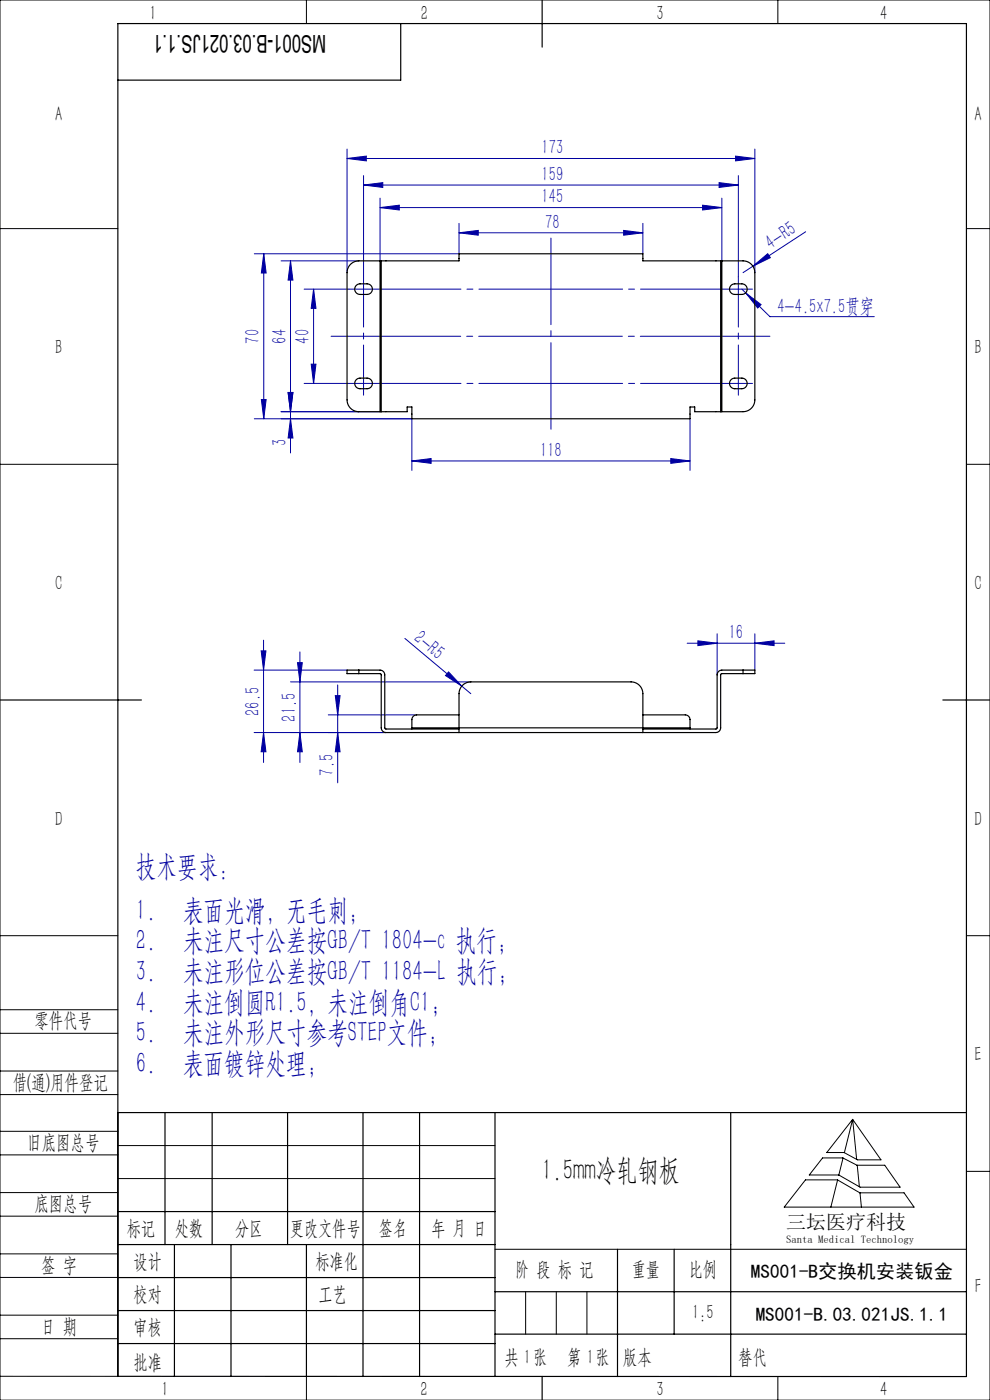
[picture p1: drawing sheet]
<svg xmlns="http://www.w3.org/2000/svg" width="210mm" height="297mm" viewBox="0 0 210 297" stroke-linecap="round" stroke-linejoin="round" font-family="sans-serif">
<g fill="none" stroke="#0000a0" stroke-width=".21">
<path d="M73.6 33.6l4.1-.5v1zM73.6 31.6v26.2M73.6 33.6h86.5M77.1 39.3l4.1-.6v1.1zM77.1 37.3v21.4M77.1 39.3h79.5M152.5 38.7l4.1 .6-4.1 .5zM156 33.1l4.1 .5-4.1 .5zM156.6 37.3v21.4M160.1 31.6v26.2M55.9 53.8v35M55.9 53.8l.6 4.1h-1.1z"/>
<path d="M59.6 55.3h16.5M61.6 55.3l.5 4.1h-1zM61.6 55.3v40.8M80.6 44l4.1-.5v1zM80.6 42v13.3M80.6 44h72.5M97.4 49.4l4-.5v1zM97.4 47.4v6.4h-43.5M97.4 49.4h39M132.3 48.9l4.1 .5-4.1 .5zM136.4 47.4v6.4M149 43.5l4.1 .5-4.1 .5z"/>
<path d="M153.1 42v13.3M159.7 56.5l3.1-2.7 .6 .9zM159.7 56.5l-2.1 1.3M170.9 49.2l-11.2 7.3M64.5 61.3h9.5M66 77.3h1l-.5 4zM66.5 61.3l.5 4.1h-1zM66.5 61.3v20M157.4 61.3l5.9 5.9h22.1M158.2 62.1l3.2 2.5-.7 .7zM53.9 88.8h33.5v11M55.4 84.8h1.1l-.6 4z"/>
<path d="M59.6 87.3h21.3M61.1 83.3h1l-.5 4zM61.6 88.8l.5 4.1h-1zM64.5 81.3h9.5M87.4 97.8l4-.5v1zM87.4 97.8h59M142.3 97.3l4.1 .5-4.1 .5zM146.4 88.8v11M55.4 138.1h1l-.5 4.1zM55.9 135.8v26M63.6 138.3v23.5M85.9 135.4l14 11.8"/>
<path d="M145.8 136.5h20.7M148 135.9l4.1 .6-4.1 .5zM152.1 134.5v8.7M160.1 136.5l4.1-.6v1.1zM160.1 134.5v7.7M53.9 142.2h19.7M55.9 155.4l.5 4.1h-1zM61.6 144.7h38.3M63.1 140.6h1l-.5 4.1zM63.6 155.4l.5 4.1h-1zM69.6 151.7h18.8M71.1 147.6h1l-.5 4.1z"/>
<path d="M71.6 145.3v20.8M71.6 155.4l.5 4.1h-1zM81.9 155.4h-28M95.2 142.5l2.8 3.1-3.5-2.3z"/>
</g>
<path d="M116.9 91.1v-40.6" fill="none" stroke="#0000a0" stroke-width=".21" stroke-dasharray="30.5 1.3 1.3 1.3" stroke-dashoffset="12.1"/>
<path d="M70.2 71.3h93.1" fill="none" stroke="#0000a0" stroke-width=".21" stroke-dasharray="30.5 1.3 1.3 1.3" stroke-dashoffset="3"/>
<g fill="none" stroke="#000" stroke-width=".21">
<path d="M0 0h210v297h-210zM65 0v5M165 0v5M0 48.5h25M205 48.5h5M0 98.5h25M205 98.5h5M0 198.5h25M205 198.5h5M0 214.2h25M0 219.2h25M0 232.2h25"/>
<path d="M0 227.2h25M0 240h25M25 236v56h-25M180.9 237.5l6 8.6h-5l-2.9-1.6h-3.6zM180.9 237.5l-1.8 7M180.9 237.5l.8 8.5M0 245h25M0 258h25M0 253h25M25 243h80M25 250h80M170.9 250.3h6.7l4.8 2.8h9.4l2.1 3h-27.5z"/>
<path d="M174.5 245.6h4.3l3 1.6h5.9l3.2 4.7h-8.5l-4.5-2.6h-6.2zM177.7 250.3l-1.5 5.8M178.8 245.7l-.9 3.6M181.8 247.2l.5 4.6M182.4 253.1l.3 3M205 248.5h5M0 271h25M0 266h25M0 279h25M105 265h100M111.5 274v9M118 274v9"/>
<path d="M124.5 274v9M0 284h25M65 292v5M153.7 292h.1M165 292v5"/>
</g>
<g fill="none" stroke="#000" stroke-width=".25">
<path d="M85 5v12h-60M115 0v10M0 148.5h30M200 148.5h10M25 236h180M35 236v28M45 236v28M61 236v28M77 236v56M89 236v56M105 236v56M155 236v56"/>
<path d="M25 257h80M25 264h80M25 271h80M25 278h80M37 264v28M49 264v28M65 264v28M105 274h100M131 265v27M143 265v18M25 292h180v-287h-180v287M25 285h80"/>
<path d="M105 283h100M115 292v5"/>
</g>
<path d="M74 61.3h85.6M74 81.3h85.6" fill="none" stroke="#0000a0" stroke-width=".21" stroke-dasharray="30.5 1.3 1.3 1.3" stroke-dashoffset="6.7"/>
<path d="M156.6 58.7v25.1M77.1 83.8v-25.1" fill="none" stroke="#0000a0" stroke-width=".21" stroke-dasharray="30.5 1.3 1.3 1.3" stroke-dashoffset="19.8"/>
<g fill="#0000a0">
<path d="M95.2 142.5l2.8 3.1-3.5-2.3z"/>
<path d="M158.2 62.1l3.2 2.5-.7 .7z"/>
<path d="M159.7 56.5l3.1-2.7 .6 .9z"/>
<path d="M77.1 39.3l4.1-.6v1.1zM152.5 38.7l4.1 .6-4.1 .5z"/>
<path d="M66 77.3h1l-.5 4zM66.5 61.3l.5 4.1h-1z"/>
<path d="M80.6 44l4.1-.5v1zM149 43.5l4.1 .5-4.1 .5z"/>
<path d="M97.4 49.4l4-.5v1zM132.3 48.9l4.1 .5-4.1 .5z"/>
<path d="M142.3 97.3l4.1 .5-4.1 .5zM87.4 97.8l4-.5v1z"/>
<path d="M73.6 33.6l4.1-.5v1zM156 33.1l4.1 .5-4.1 .5z"/>
<path d="M71.6 155.4l.5 4.1h-1zM71.1 147.6h1l-.5 4.1z"/>
<path d="M61.6 88.8l.5 4.1h-1zM61.1 83.3h1l-.5 4zM55.4 138.1h1l-.5 4.1zM55.9 155.4l.5 4.1h-1zM63.1 140.6h1l-.5 4.1zM63.6 155.4l.5 4.1h-1z"/>
<path d="M55.9 53.8l.6 4.1h-1.1zM55.4 84.8h1.1l-.6 4z"/>
<path d="M61.1 83.3h1l-.5 4zM61.6 55.3l.5 4.1h-1z"/>
<path d="M148 135.9l4.1 .6-4.1 .5zM160.1 136.5l4.1-.6v1.1z"/>
</g>
<g fill="none" stroke="#000" stroke-width=".25">
<path d="M80.6 55.3h.3M80.6 55.3h-4.5a2.5 2.5 0 0 0-2.5 2.5v27a2.5 2.5 0 0 0 2.5 2.5h4.5M80.6 55.3v32M80.9 55.3v32M80.9 55.3h16.5v-1.5h39v1.5h16.5M152.9 55.3v32M152.9 55.3h.2M153.1 55.3h4.5a2.5 2.5 0 0 1 2.5 2.5v27a2.5 2.5 0 0 1-2.5 2.5h-4.5M153.1 55.3v32M75.7 60.5l.7-.3h1.5a1.12 1.12 0 0 1 1.1 1.1 1.12 1.12 0 0 1-1.1 1.2h-1.5a1.12 1.12 0 0 1-1.1-.8 1.12 1.12 0 0 1 .4-1.2zM155 60.6l.6-.4h1.8a1.12 1.12 0 0 1 1.1 1.1 1.12 1.12 0 0 1-1.1 1.2h-1.5a1.12 1.12 0 0 1-1-.7 1.12 1.12 0 0 1 .1-1.2zM75.7 80.5l.7-.3h1.5a1.12 1.12 0 0 1 1.1 1.1 1.12 1.12 0 0 1-1.1 1.2h-1.5a1.12 1.12 0 0 1-1.1-.8 1.12 1.12 0 0 1 .4-1.2z"/>
<path d="M80.6 87.3h.3M80.9 87.3h5.5v-1h1v2.5h59v-2.5h1v1h5.5M152.9 87.3h.2M155 80.6l.6-.4h1.8a1.12 1.12 0 0 1 1.1 1.1 1.12 1.12 0 0 1-1.1 1.2h-1.5a1.12 1.12 0 0 1-1-.7 1.12 1.12 0 0 1 .1-1.2zM76.1 142.2h4.5a1 1 0 0 1 1 1l.1 11.4 15.7 .1M76.1 142.9h4.5l.2 .2 .1 11.3a1 1 0 0 0 1 1h70a1 1 0 0 0 1-1v-11.3l.2-.2h4.5M76.1 142.2h-2.5v.7h2.5M76.1 142.2v.7M87.4 154.4v.3M87.4 152.7v1.7M87.4 154.4h59M97.4 155.4v-8.2a2.5 2.5 0 0 1 2.5-2.5h34a2.5 2.5 0 0 1 2.5 2.5v8.2"/>
<path d="M97.4 151.7h-9a1 1 0 0 0-1 1M136.4 151.7h9a1 1 0 0 1 1 1v1.7M146.4 154.4v.3M152.1 143.2v11.2l-.1 .2-15.6 .1M157.6 142.2h-4.5a1 1 0 0 0-1 1M157.6 142.2h2.5v.7h-2.5M157.6 142.2v.7"/>
</g>
<g font-size="6.3" fill="#0000a0">
<text x="28.8" y="185.9">技术要求：</text>
<text x="28.8" y="195.1">1.</text>
<text x="38.8" y="195.1">表面光滑，无毛刺；</text>
<text x="28.8" y="201.6">2.</text>
<text x="38.8" y="201.6">未注尺寸公差按GB/T 1804-c 执行；</text>
<text x="28.8" y="208.1">3.</text>
<text x="38.8" y="208.1">未注形位公差按GB/T 1184-L 执行；</text>
<text x="28.8" y="214.6">4.</text>
<text x="38.8" y="214.6">未注倒圆R1.5，未注倒角C1；</text>
<text x="28.8" y="221.1">5.</text>
<text x="38.8" y="221.1">未注外形尺寸参考STEP文件；</text>
<text x="28.8" y="227.6">6.</text>
<text x="38.8" y="227.6">表面镀锌处理；</text>
</g>
<text font-size="6.3" x="114.9" y="250.4">1.5mm冷轧钢板</text>
<text font-size="5.2" x="69.2" y="7.3" transform="rotate(-180 69.2 7.3)">MS001-B.03.021JS.1.1</text>
<g font-size="4.4" fill="#010000">
<text x="31.7" y="4.1">1</text>
<text x="89.2" y="4.1">2</text>
<text x="139.2" y="4.1">3</text>
<text x="186.7" y="4.1">4</text>
<text x="156.6" y="289.5">替代</text>
</g>
<g font-size="4.4">
<text x="11.7" y="25.7">A</text>
<text x="206.7" y="25.7">A</text>
<text x="11.7" y="75.2">B</text>
<text x="206.7" y="75.2">B</text>
<text x="11.7" y="125.2">C</text>
<text x="206.7" y="125.2">C</text>
<text x="11.7" y="175.2">D</text>
<text x="206.7" y="175.2">D</text>
<text x="7.3" y="217.9">零件代号</text>
<text x="206.7" y="225.2">E</text>
<text x="2.7" y="231">借(通)用件登记</text>
<text x="5.8" y="243.7">旧底图总号</text>
<text x="7.3" y="256.8">底图总号</text>
<text x="26.9" y="261.9">标记</text>
<text x="37.1" y="261.9">处数</text>
<text x="49.9" y="261.9">分区</text>
<text x="61.5" y="261.9">更改文件号</text>
<text x="80.4" y="261.9">签名</text>
<text x="91.5" y="261.9">年 月 日</text>
<text x="8.7" y="269.8">签 字</text>
<text x="28.3" y="268.9">设计</text>
<text x="66.9" y="268.9">标准化</text>
<text x="109.3" y="270.8">阶 段 标 记</text>
<text x="134" y="270.8">重量</text>
<text x="146.1" y="270.8">比例</text>
<text x="206.8" y="274.2">F</text>
<text x="28.3" y="276">校对</text>
<text x="67.6" y="276">工艺</text>
<text x="146.8" y="279.8">1:5</text>
<text x="8.7" y="282.9">日 期</text>
<text x="28.4" y="283">审核</text>
<text x="28.3" y="290.4">批准</text>
<text x="107" y="289.5">共 张</text>
<text x="111.1" y="289.5">1</text>
<text x="120.3" y="289.5">第 张</text>
<text x="124.5" y="289.5">1</text>
<text x="132.1" y="289.5">版本</text>
<text x="34.2" y="296.2">1</text>
<text x="89.2" y="296.2">2</text>
<text x="139.2" y="296.2">3</text>
<text x="186.7" y="296.2">4</text>
</g>
<g font-size="4.4" fill="#0000a0">
<text x="114.9" y="32.8">173</text>
<text x="114.9" y="38.4">159</text>
<text x="114.9" y="43.2">145</text>
<text x="115.7" y="48.5">78</text>
<text x="163.5" y="53" transform="rotate(-33 163.5 53)">4-R5</text>
<text x="164.9" y="66.4">4-4.5x7.5贯穿</text>
<text x="55.1" y="72.9" transform="rotate(-90 55.1 72.9)">70</text>
<text x="60.8" y="72.9" transform="rotate(-90 60.8 72.9)">64</text>
<text x="65.6" y="72.9" transform="rotate(-90 65.6 72.9)">40</text>
<text x="60.8" y="94.6" transform="rotate(-90 60.8 94.6)">3</text>
<text x="114.6" y="96.9">118</text>
<text x="87.6" y="135.8" transform="rotate(40 87.6 135.8)">2-R5</text>
<text x="154.6" y="135.6">16</text>
<text x="55" y="151.9" transform="rotate(-90 55 151.9)">26.5</text>
<text x="62.7" y="153.1" transform="rotate(-90 62.7 153.1)">21.5</text>
<text x="70.8" y="164.5" transform="rotate(-90 70.8 164.5)">7.5</text>
</g>
<text font-size="4.2" x="166.8" y="260.7">三坛医疗科技</text>
<g font-size="4.1">
<text x="159.3" y="271.1">MS001-B交换机安装钣金</text>
<text x="160.3" y="280.2">MS001-B.03.021JS.1.1</text>
</g>
<text font-size="2.3" x="166.8" y="263.6">Santa Medical Technology</text>
</svg>
